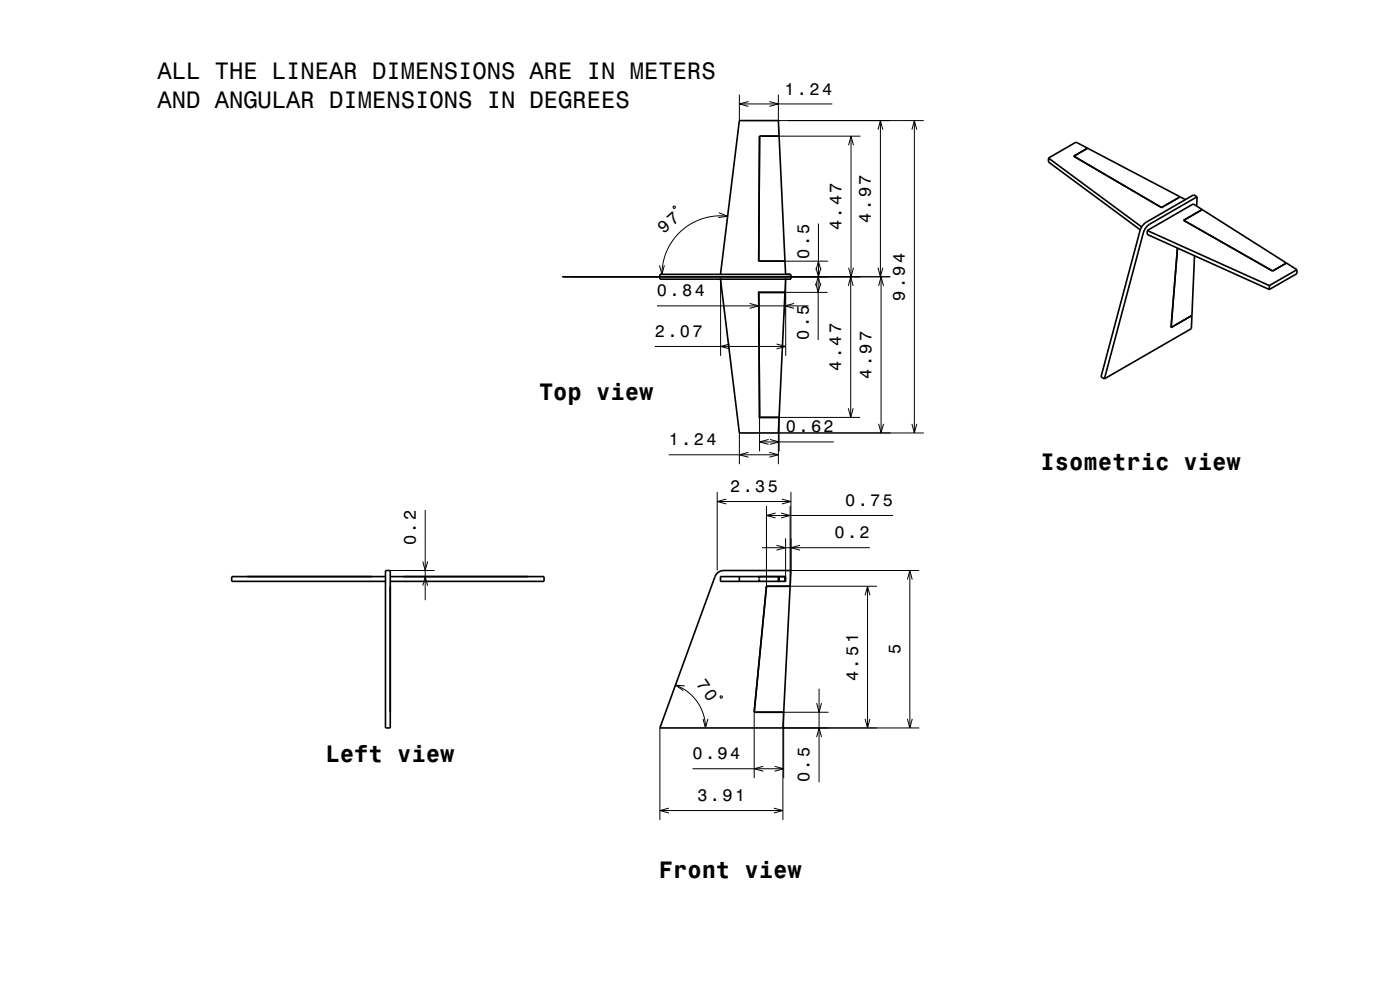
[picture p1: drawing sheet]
<svg xmlns="http://www.w3.org/2000/svg" width="297mm" height="210mm" viewBox="0 0 297 210" stroke-linecap="round" stroke-linejoin="round" font-family="sans-serif">
<g fill="none" stroke="#000" stroke-width=".21">
<path d="M156.9 20.1v5.5M156.9 22h19.7M158.8 21.5l-1.9 .5 1.9 .6M163.2 21.5l1.9 .5-1.9 .6M165.1 20.1v5.5h30.9M165.3 28.9h17.2M180 30.8l.5-1.9 .6 1.9M180.5 28.9v29.8M186.3 27.5l.5-1.9 .5 1.9M186.8 25.6v33.1M193.5 27.5l.5-1.9 .5 1.9M194 25.6v66.2"/>
<path d="M119.3 58.7h69.6M139.9 56.3l.5 1.9 .5-1.9M142.8 43.8l.4-.1 .1 .4-.4 .1zM152.5 45.1l1.9 .8-2 .3M152.9 59.2v16.3M154.4 45.9l-.3-.1a12.4 12.4 0 0 0-13.7 12.4M166.5 55.4h9.1M166.7 59.2v16.3M173.1 56.8l.5 1.9 .5-1.9M173.1 57.3l.5-1.9 .5 1.9M173.6 58.7v13.4M173.6 47.4v11.3"/>
<path d="M180 56.8l.5 1.9 .6-1.9M180.5 58.7v29.8M186.3 56.8l.5 1.9 .5-1.9M186.9 58.7v33.1M138.9 73.5h27.8M139.4 64.9h32.1M154.8 73l-1.9 .5 1.9 .5M159 64.4l2 .5-2 .5M161 62v4.9M164.7 73l2 .5-2 .5M168.5 64.4l-2 .5 2 .5M173.1 60.6l.5-1.9 .5 1.9"/>
<path d="M173.1 60.1l.5 1.9 .5-1.9M175.6 62h-9.1v4.9M180 60.6l.5-1.9 .5 1.9M186.4 60.6l.5-1.9 .5 1.9M141.9 96.5h23.2M156.9 91.8v6.7M158.8 96l-1.9 .5 1.9 .5M161.1 88.5v7.2M161.1 93.7h15.8M163.1 93.2l-2 .5 2 .6M163.2 96l1.9 .5-1.9 .5M163.3 93.2l2 .5-2 .6"/>
<path d="M180 86.6l.5 1.9 .5-1.9M182.5 88.5h-17.2v7.2M186.4 89.9l.5 1.9 .5-1.9M193.5 89.9l.5 1.9 .5-1.9M196 91.8h-30.9v6.7M89.7 119.1l.5 1.9 .5-1.9M90.2 108.2v19.1M152.1 104.4v16.6M152.1 106.4h15.7M154.1 105.9l-2 .5 2 .5M161.7 116.2h22.8M162.6 107.3v17.1"/>
<path d="M162.6 109.3h26.9M164.5 108.8l-1.9 .5 1.9 .6M164.7 115.7l2 .5-2 .5M165.7 108.8l1.9 .5-1.9 .6M165.9 105.9l1.9 .5-1.9 .5M166.7 114.2v8.4M167.6 107.3v17.1h18.4M167.8 104.4v16.6h27.2M169.7 115.7l-1.9 .5 1.9 .5M82.8 121h9.4M89.7 124.2l.5-1.9 .5 1.9M152.8 122.3v.3"/>
<path d="M152.8 123v.3M156.9 122.3v.3M156.9 123v.3M161 122.3v.3M161 123v.3M161.1 123.3h1.4M161.1 122.3v.3M161.1 123v.3M163.9 123.3h1.8M165.1 122.3v.3M165.1 123v.3M165.3 122.3v.3"/>
<path d="M165.3 123v.3M166.5 122.3v.3M166.5 123v.3h-.4M166.7 123v.3M183.5 126.3l.5-1.9 .6 1.9M184 124.4v30M192.5 123l.5-2 .5 2M193 121v33.4M140 154.4v19.5M143.3 145.3a9.7 9.7 0 0 1 6.4 9.1M145.3 145.5l-2-.2 1.6 1.2M149.1 152.5l.6 1.9 .5-1.9"/>
<path d="M152.8 147.7l.4-.1v.4l-.4 .1zM160 151.1v14M173.2 156.3l.6-1.9 .5 1.9M173.2 149.2l.6 1.9 .5-1.9M173.8 146.1v19.8M175.8 151.1h-9.5v14M183.5 152.5l.5 1.9 .6-1.9M192.5 152.5l.5 1.9 .5-1.9M195 154.4h-28.9v19.5M140 171.9h26.1M141.9 171.4l-1.9 .5 1.9 .6M146.9 163.1h19.4"/>
<path d="M161.9 162.6l-1.9 .5 1.9 .5M164.2 171.4l1.9 .5-1.9 .6M164.3 162.6l2 .5-2 .5"/>
</g>
<g fill="none" stroke="#000" stroke-width=".35">
<path d="M165.3 28.9l-.2-3.3h-8.2l-4.1 32.6M165.3 28.9l1.4 29.3M165.3 28.9h-4.2l-.1 26.5h5.5M222.4 33.5v.9l19.5 14.4M222.4 33.5l5.9-3.3 23.2 12.1M222.4 33.5l19.8 14.6M230.7 31.4l-2.9 1.7 18.6 10.9 4-2.2M140 58.2h27.8v1h-27.8zM152.8 59.2l4.1 32.6h8.2l1.4-29.8M166.7 59.2l-.2 2.8M243.4 48.9v.8l25.9 11.7M243.4 48.9l25.9 11.7"/>
<path d="M243.4 48.9l9.7-5.6 22 13.9M249.8 52.6l-1.4 16.9 4.5-2.6M253.4 54.3l-.7 15.4-18.4 10.7M254 41.7l-.8-.4-10 5.8-.5 .4-.6 .8-8.5 31.6 .7 .5M254 41.7l-10.1 5.9-.5 .4-.6 .8-8.5 31.6M254 41.7l-.1 2M255 44.5l-3.9 2.2 18.9 10.8 2.9-1.7M275.1 57.2v.8l-5.8 3.4M275.1 57.2l-5.8 3.4M166.5 62h-5.5l.1 26.5h4.2M269.3 60.6v.8M81.8 121h1v33.4h-1z"/>
<path d="M81.8 122.3h-32.6v1h32.6M82.8 122.3h32.6v1h-32.6M152.2 121.5l.6-.3 .8-.2h14.2l-1.7 33.4h-26.1l11.7-32zM152.8 122.3h13.9v1h-13.9zM156.9 122.3v1M165.1 122.3v1M165.3 122.3v1M166.5 122.3v1M167.6 124.4h-5l-2.6 26.7h6.3"/>
</g>
<g fill="#000">
<path d="M152.7 59h.4v.4h-.4z" fill-rule="evenodd"/>
<path d="M166.5 59h.4v.4h-.4z" fill-rule="evenodd"/>
<path d="M160.8 61.8h.3v.4h-.3z" fill-rule="evenodd"/>
<path d="M166.3 61.8h.4v.4h-.4z" fill-rule="evenodd"/>
<path d="M160.9 88.4h.4v.3h-.4z" fill-rule="evenodd"/>
<path d="M165.1 88.4h.4v.3h-.4z" fill-rule="evenodd"/>
</g>
<path d="M0 0h297v210h-297" fill="none" stroke="#fff" stroke-width=".21"/>
<g font-size="5">
<text x="33.4" y="16.8">ALL THE LINEAR DIMENSIONS ARE IN METERS</text>
<text x="33.4" y="22.8">AND ANGULAR DIMENSIONS IN DEGREES</text>
<text x="114.3" y="84.9">Top view</text>
<text x="220.7" y="99.8">Isometric view</text>
<text x="69.1" y="161.7">Left view</text>
<text x="139.7" y="186.2">Front view</text>
</g>
<g font-size="3.6">
<text x="166.4" y="20.1">1.24</text>
<text x="184.8" y="47.2" transform="rotate(-90 184.8 47.2)">4.97</text>
<text x="140.8" y="49.6" transform="rotate(-41 140.8 49.6)">97</text>
<text x="178.5" y="48.9" transform="rotate(-90 178.5 48.9)">4.47</text>
<text x="171.6" y="54.9" transform="rotate(-90 171.6 54.9)">0.5</text>
<text x="139.4" y="62.9">0.84</text>
<text x="192" y="63.8" transform="rotate(-90 192 63.8)">9.94</text>
<text x="138.9" y="71.5">2.07</text>
<text x="171.6" y="72.1" transform="rotate(-90 171.6 72.1)">0.5</text>
<text x="178.5" y="78.7" transform="rotate(-90 178.5 78.7)">4.47</text>
<text x="184.9" y="80.4" transform="rotate(-90 184.9 80.4)">4.97</text>
<text x="141.9" y="94.5">1.24</text>
<text x="166.7" y="91.7">0.62</text>
<text x="154.9" y="104.4">2.35</text>
<text x="179.3" y="107.3">0.75</text>
<text x="88.2" y="115.7" transform="rotate(-90 88.2 115.7)">0.2</text>
<text x="177" y="114.2">0.2</text>
<text x="191" y="138.8" transform="rotate(-90 191 138.8)">5</text>
<text x="147.6" y="145" transform="rotate(55 147.6 145)">70</text>
<text x="182" y="144.5" transform="rotate(-90 182 144.5)">4.51</text>
<text x="146.9" y="161.1">0.94</text>
<text x="171.8" y="165.9" transform="rotate(-90 171.8 165.9)">0.5</text>
<text x="147.9" y="169.9">3.91</text>
</g>
</svg>
